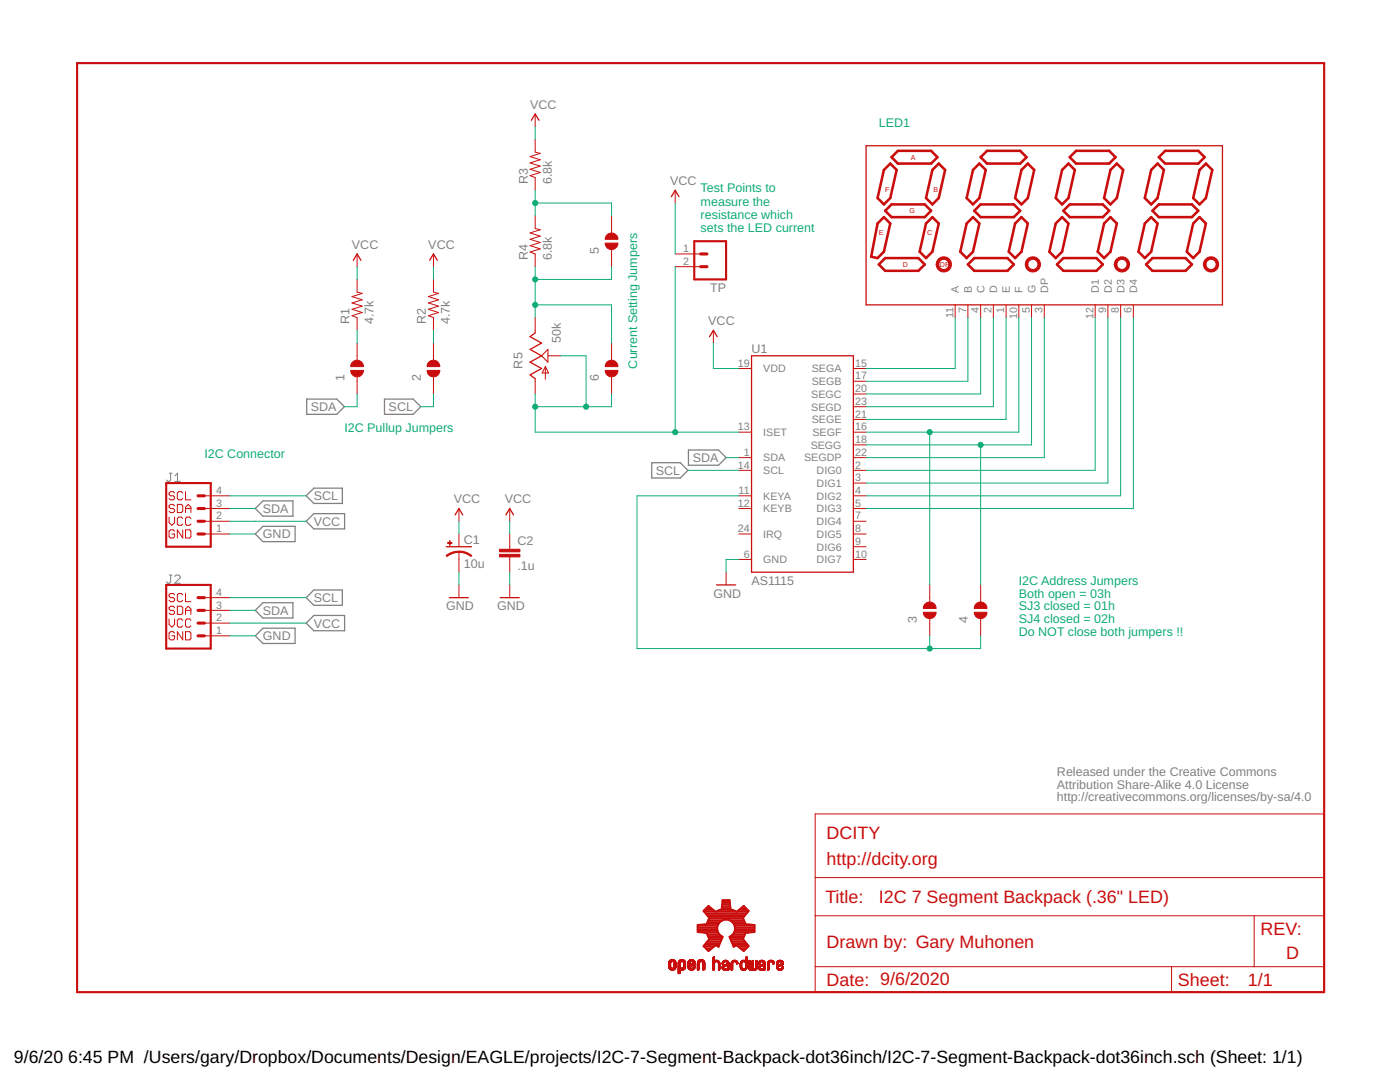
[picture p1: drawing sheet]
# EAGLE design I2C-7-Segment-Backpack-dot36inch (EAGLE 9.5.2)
U$1 (DOCFIELD-WHT): COMPANYNAME: DCITY; COMPANYWEBSITE: http://dcity.org; DATE: 9/6/2020; DRAWNBY: Gary Muhonen; TITLE: I2C 7 Segment Backpack (.36" LED); VERSION: D

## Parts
1  SOLDERJUMPERNO  [SJ_2S-NO]
2  SOLDERJUMPERNO  [SJ_2S-NO]
3  SOLDERJUMPERNO  [SJ_2S-NO]
4  SOLDERJUMPERNO  [SJ_2S-NO]
5  SOLDERJUMPERNO  [SJ_2S-NO]
6  SOLDERJUMPERNO  [SJ_2S-NO]
C1  10u  CAP_POL0805  [0805-POL]
C2  .1u  CAP0805  [0805-CAP]
DISP1  LED1  7-SEGMENT-4DIGIT-COUNTER-PT4  [7-SEGMENT-4DIGIT-PT4]
J1  QWIIC_RIGHT_ANGLE  QWIIC_CONNECTORJS-1MM  [JST04_1MM_RA]
J2  QWIIC_RIGHT_ANGLE  QWIIC_CONNECTORJS-1MM  [JST04_1MM_RA]
LOGO1  OSHW-LOGOS  [OSHW-LOGO-S]
R1  4.7k  RESISTOR0805  [0805-RES]
R2  4.7k  RESISTOR0805  [0805-RES]
R3  6.8k  RESISTOR0805  [0805-RES]
R4  6.8k  RESISTOR0805  [0805-RES]
R5  50k  POT-TC33X  [POT-TC33X]
TP  M02PTH  [1X02]
U1  AS1115  AS1115-NO-HS  [TSSOP24-NO-HS]
U$4  CREATIVE_COMMONS  [CREATIVE_COMMONS]

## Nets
GND: C1.- C2.2 J1.1 J2.1 U1.6(GND)
N$1: DISP1.11(A) U1.15(SEGA)
N$2: DISP1.7(B) U1.17(SEGB)
N$3: DISP1.4(C) U1.20(SEGC)
N$4: DISP1.2(D) U1.23(SEGD)
N$5: DISP1.1(E) U1.21(SEGE)
N$6: 3.2 DISP1.10(F) U1.16(SEGF)
N$7: 4.2 DISP1.5(G) U1.18(SEGG)
N$8: DISP1.3(DP) U1.22(SEGDP)
N$9: DISP1.12(D1) U1.2(DIG0)
N$10: DISP1.9(D2) U1.3(DIG1)
N$11: DISP1.8(D3) U1.4(DIG2)
N$12: DISP1.6(D4) U1.5(DIG3)
N$13: 3.1 4.1 U1.11(KEYA)
N$14: 6.1 R5.1(A) R5.2(S) TP.2 U1.13(ISET)
N$15: 5.1 6.2 R4.1 R5.3(E)
N$16: 5.2 R3.1 R4.2
N$20: 1.2 R1.1
N$21: 2.2 R2.1
SCL: 2.1 J1.4 J2.4 U1.14(SCL)
SDA: 1.1 J1.3 J2.3 U1.1(SDA)
VCC: C1.+ C2.1 J1.2 J2.2 R1.2 R2.2 R3.2 TP.1 U1.19(VDD)
Unconnected: U1.7(DIG4) U1.8(DIG5) U1.9(DIG6) U1.10(DIG7) U1.12(KEYB) U1.24(IRQ)

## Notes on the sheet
- LED1
- Test Points to
  measure the
  resistance which
  sets the LED current
- Current Setting Jumpers
- I2C Pullup Jumpers
- I2C Connector
- I2C Address Jumpers
- Both open = 03h
- SJ3 closed = 01h
- SJ4 closed = 02h
- Do NOT close both jumpers !!

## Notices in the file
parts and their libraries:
0: Released under the Creative Commons
0: http://creativecommons.org/licenses/by-sa/4.0
